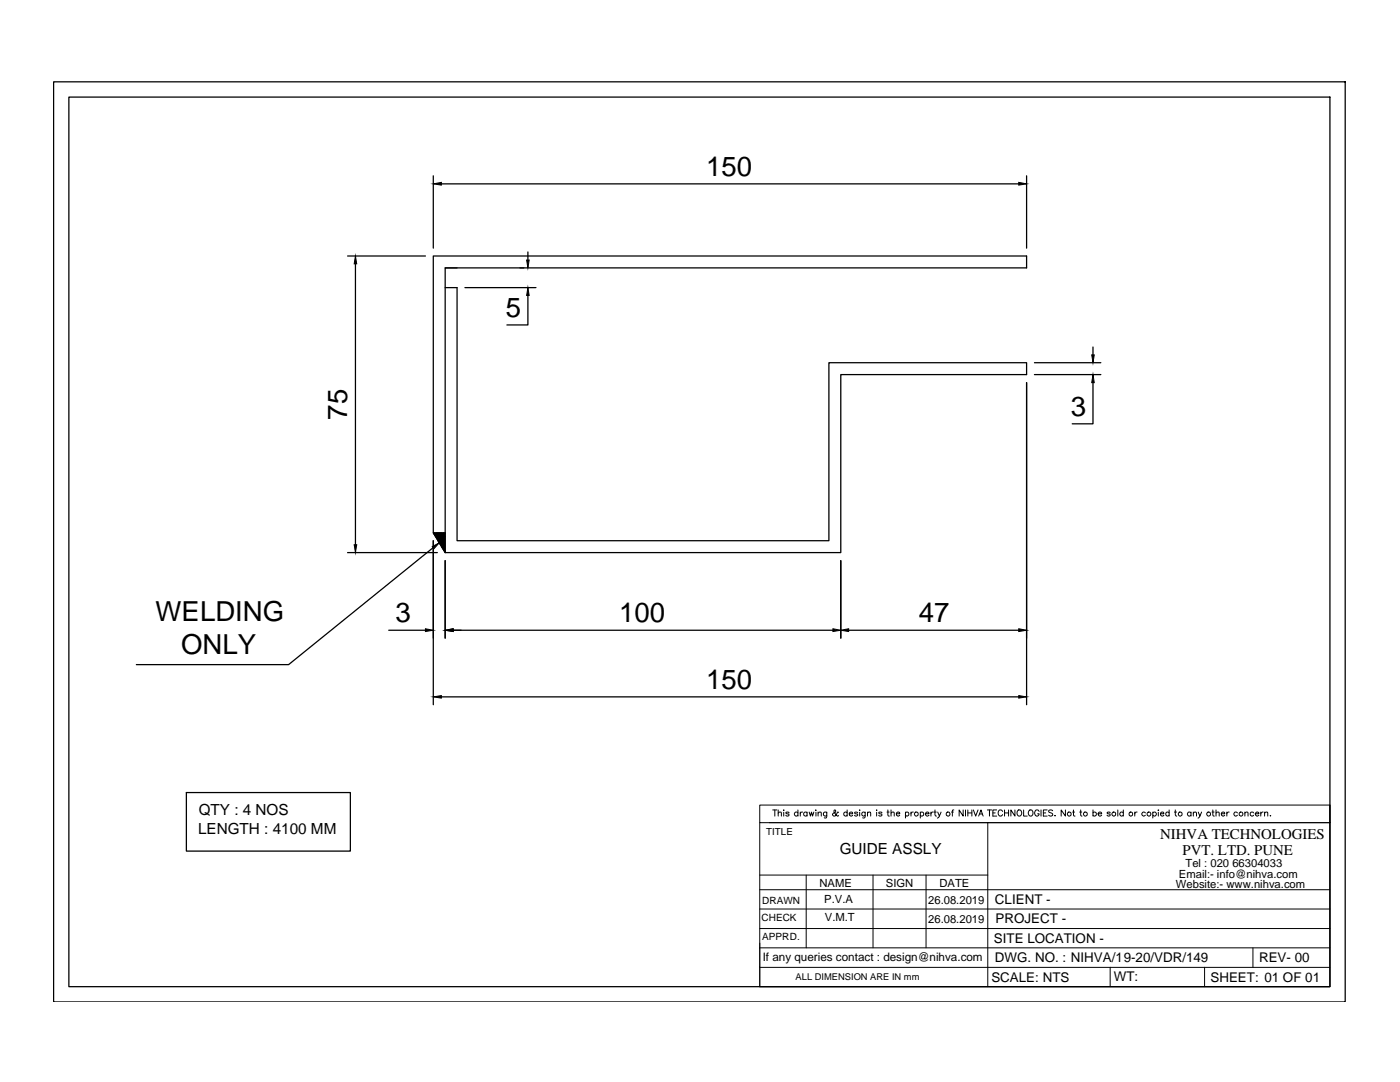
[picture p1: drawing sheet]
<svg xmlns="http://www.w3.org/2000/svg" width="279mm" height="216mm" viewBox="0 0 279 216" stroke-linecap="round" stroke-linejoin="round" font-family="sans-serif">
<!-- layer: 0 -->
<g fill="none" stroke="#000" stroke-width=".25">
<path d="M10.7 16.3h257.8v183.6h-257.8zM13.7 19.4h251.7v177.5h-251.7zM86.5 35.1v14.4M88.1 36.7h115.2M204.9 35.1v14.4M69.4 51.1h15.5M70.9 52.6v56.1M88.8 57.4h2.4v50.5h74.2v-35.5h39.5v2.3h-37.1v35.6h-79M88.8 53.5h2.4M92.8 57.4h14.2M103.8 53.5h.7M105.4 59v5.8h-4.2"/>
<path d="M105.4 50.3v1.6M204.9 76.4v64.2M206.4 72.4h13.3M206.4 74.7h13.3M218.1 76.4v8.2h-4.1M218.1 69.2v1.6M69.4 110.3h17.9M86.4 109.3l-28.8 23.3h-30.4M86.5 106.3v-55.2h118.4v2.4h-116.1v56.8M86.5 107.9v32.7M86.6 106.3l-.1 .1M86.7 106.3l-.1 .2"/>
<path d="M86.9 106.3l-.3 .3M87 106.3l-.3 .4M87.2 106.3l-.5 .5M87.3 106.3l-.5 .5M87.4 107.8l1.4-1.5h-2.3l2.3 4M87.4 106.3l-.5 .6M87.6 106.3l-.7 .7M87.7 106.3l-.8 .8M87.8 106.3l-.8 .9M88 106.3l-.9 1M88.1 106.3l-1 1M88.3 106.3l-1.1 1.1"/>
<path d="M88.4 106.3l-1.2 1.2M88.5 106.3l-1.2 1.3M88.7 106.3l-1.4 1.4M88.8 110.2h.1M88.8 106.5l-1.4 1.4M88.8 106.6l-1.4 1.4M88.8 106.7l-1.3 1.4M88.8 106.9l-1.2 1.2M88.8 107l-1.2 1.2M88.8 107.1l-1.1 1.2M88.8 107.3l-1.1 1.1M88.8 107.4l-1 1.1"/>
<path d="M88.8 107.6l-1 1M88.8 107.7l-.9 1M88.8 107.9l-.8 .8M88.8 108l-.8 .8M88.8 108.1l-.8 .8M88.8 108.3l-.7 .7M88.8 108.4l-.6 .7M88.8 108.5l-.6 .7M88.8 108.7l-.5 .6M88.8 108.8l-.5 .6M88.8 109l-.5 .5M88.8 109.1l-.4 .4"/>
<path d="M88.8 109.2l-.3 .4M88.8 109.4l-.3 .3M88.8 109.5l-.3 .3M88.8 109.6l-.2 .3M88.8 109.8l-.1 .2M88.8 109.9l-.1 .2M88.8 110.1h.1M88.8 111.9v15.4M167.8 111.9v15.4M77.6 125.8h7.3M88.1 139.1h115.2M90.5 125.8h75.7"/>
<path d="M169.4 125.8h33.9M37.2 158.1h32.7v11.7h-32.7zM265.4 160.6v36.3h-113.8"/>
</g>
<g fill="#000" stroke="#000" stroke-width=".2">
<path d="M86.5 36.7l1.6-.3v.5zM203.3 36.4l1.6 .3-1.6 .2zM70.9 51.1l.3 1.5h-.5zM105.1 51.9h.5l-.2 1.6zM105.4 57.4l.2 1.6h-.5zM217.9 70.8h.5l-.3 1.6zM218.1 74.7l.3 1.7h-.5zM70.7 108.7h.5l-.3 1.6zM86.3 109.1l1.4-.8-1.1 1.2zM84.9 125.5l1.6 .3-1.6 .2zM86.5 139.1l1.6-.3v.5zM88.8 125.8l1.7-.3v.5z"/>
<path d="M166.2 125.5l1.6 .3-1.6 .2zM167.8 125.8l1.6-.3v.5zM203.3 138.8l1.6 .3-1.6 .2zM203.3 125.5l1.6 .3-1.6 .2z"/>
</g>
<g fill="none" stroke="#000" stroke-width=".2">
<path d="M151.6 160.6h113.8v3.6h-113.8zM151.6 177.5h113.8M151.6 164.2v32.7M151.6 174.6h45.5M153.5 164.2h111.9M154.2 161.6h.9M154.6 161.6v1.2M155.3 162.2l.3-.2 .3 .1v.7M155.3 161.6v1.2M156.4 161.6v.1zM156.4 162.1v.7M157.5 162.2l-.1-.1h-.5v.2l.5 .2 .1 .2-.3 .1-.4-.1"/>
<path d="M159.2 162.2a.4 .4 0 0 0-.5-.1 .4 .4 0 0 0 0 .6 .4 .4 0 0 0 .5 0M159.2 161.6v1.2M159.7 162v.8M160.2 162l-.3 .1-.2 .3M160.9 174.6v14.5M161.1 162.2a.38 .38 0 0 0-.6 0 .38 .38 0 0 0 0 .5 .38 .38 0 0 0 .6 0M161.1 162v.8M161.5 162l.2 .8 .3-.8 .2 .8 .2-.8M162.8 161.7h.1zM162.8 162.1v.7M163.3 162.2l.3-.2 .3 .1v.7M163.3 162v.8"/>
<path d="M165 162v1.1l-.5 .1M165 162.2a.38 .38 0 0 0-.6 0 .38 .38 0 0 0 0 .5 .38 .38 0 0 0 .6 0M167.3 162.1h-.2l-.2 .4a.4 .4 0 0 1-.4 .4 .4 .4 0 0 1-.4-.4l.6-.5 .1-.2-.2-.2-.2 .2 .1 .3 .6 .7 .2-.1M169.1 162.2a.38 .38 0 0 0-.6 0 .38 .38 0 0 0 0 .5 .38 .38 0 0 0 .6 0M169.1 161.6v1.2M169.5 162.4h.7a.35 .35 0 0 0-.4-.4 .35 .35 0 0 0-.3 .5l.3 .3 .4-.1M171.2 162.2l-.3-.2-.3 .1v.2l.5 .2 .1 .2-.3 .1-.4-.1M171.6 161.6v.1zM171.6 162.1v.7M172.7 162l-.1 1.1-.4 .1M172.7 162.2a.38 .38 0 0 0-.6 0 .38 .38 0 0 0 0 .5 .38 .38 0 0 0 .6 0M173.1 162.2l.3-.2 .3 .1 .1 .7"/>
<path d="M173.1 162v.8M174.2 174.6v14.5M174.9 161.6v.1zM174.9 162.1v.7M176 162.2v-.1h-.6v.2l.6 .2v.2l-.2 .1-.4-.1M177 162h.4M177.2 161.6v1v.2h.3M177.8 162.2l.3-.2 .3 .1 .1 .7M177.8 161.6v1.2M178.9 162.4h.7a.35 .35 0 0 0-.4-.4 .35 .35 0 0 0-.3 .5l.3 .3 .4-.1M180.7 162.2a.38 .38 0 0 1 .6 0 .38 .38 0 0 1 0 .5 .38 .38 0 0 1-.6 0M180.7 162v1.2"/>
<path d="M181.8 162v.8M182.3 162l-.3 .1-.2 .3M183.7 162.2a.38 .38 0 0 1 .5 0 .38 .38 0 0 1 0 .5 .38 .38 0 0 1-.5 0M183.7 162v1.2M184.7 162.4h.7a.36 .36 0 0 0-.4-.4 .36 .36 0 0 0-.3 .5l.3 .3 .4-.1M184.8 174.6v14.5M185.8 162v.8M186.3 162l-.3 .1-.2 .3M186.4 162h.4M186.6 161.6v1l.3 .2M187.1 162l.4 .8 .3-.8M187.5 162.8l-.4 .4"/>
<path d="M189.9 162h.4M190.4 161.6l-.3 .1v.1v1M192.2 161.6v1.2l-.8-1.2v1.2M192.7 161.6v1.2M193.2 161.6v1.2M193.2 162.2h.8M194 161.6v1.2M194.3 161.6l.4 1.2 .5-1.2M195.3 162.8l.5-1.2 .4 1.2M195.5 162.4h.5M197 161.6h.9M197.1 164.2v32.7"/>
<path d="M197.5 161.6v1.2M198.1 162.2h.5M198.9 161.6h-.8v1.2h.8M200.1 161.9a.46 .46 0 0 0-.5-.3 .46 .46 0 0 0-.4 .5v.3a.46 .46 0 0 0 .4 .4 .46 .46 0 0 0 .5-.3M200.5 162.2h.8M200.5 161.6v1.2M201.3 161.6v1.2M202.6 161.6v1.2l-.9-1.2v1.2M203.2 161.7a.57 .57 0 0 1 .7 .5 .57 .57 0 0 1-.7 .6l-.2-.4zM204.3 161.6v1.2h.7M205.3 161.8l.2-.1a.6 .6 0 0 1 .7 .5 .6 .6 0 0 1-.6 .6l-.4-.4zM207.4 161.9a.46 .46 0 0 0-.5-.3 .46 .46 0 0 0-.4 .5v.3a.45 .45 0 0 0 .4 .5 .45 .45 0 0 0 .5-.5h-.3"/>
<path d="M207.8 161.6v1.2M208.2 162.2h.5M209 161.6h-.8v1.2h.8M210.1 161.8l-.3-.2-.5 .2v.2l.8 .5a.44 .44 0 0 1-.3 .4 .44 .44 0 0 1-.5-.2M210.6 162.7v.1zM212.6 161.6v1.2l-.8-1.2v1.2M214.1 162h.3M214.2 161.6v1l.1 .2h.2M215.5 162h.4M215.7 161.6v1l.2 .2M218.1 162.2a.38 .38 0 0 1 .6 0 .38 .38 0 0 1 0 .5 .38 .38 0 0 1-.6 0M218.1 161.6v1.2"/>
<path d="M219.1 162.4h.8a.36 .36 0 0 0-.4-.4 .36 .36 0 0 0-.4 .5l.3 .3 .5-.1M221.6 162.2l-.3-.2-.3 .1-.1 .1 .6 .3 .1 .2-.3 .1-.4-.1M223.1 161.6v1.2M224.2 162.2a.4 .4 0 0 0-.6-.1 .4 .4 0 0 0 0 .6 .4 .4 0 0 0 .6 0M224.2 161.6v1.2M226.5 162v.8M226.9 162l-.3 .1-.1 .3M228.6 162.2a.4 .4 0 0 0-.6-.1 .4 .4 0 0 0 0 .6 .4 .4 0 0 0 .6 0M230.1 162.2a.4 .4 0 0 1 .6-.1 .4 .4 0 0 1 0 .6 .4 .4 0 0 1-.6 0M230.1 162v1.2M231.2 161.6v.1zM231.2 162.1v.7"/>
<path d="M231.6 162.4h.7a.35 .35 0 0 0-.4-.4 .35 .35 0 0 0-.3 .5l.3 .3 .4-.1M233.3 162.2a.38 .38 0 0 0-.5 0 .38 .38 0 0 0 0 .5 .38 .38 0 0 0 .5 0M233.3 161.6v1.2M234.4 162h.4M234.6 161.6v1l.3 .2M237.7 162.2a.4 .4 0 0 0-.6-.1 .4 .4 0 0 0 0 .6 .4 .4 0 0 0 .6 0M237.7 162v.8M238.2 162.2l.2-.2 .3 .1 .1 .7M238.2 162v.8M239.1 162l.4 .8 .3-.8M239.5 162.8l-.4 .4M241.9 162h.4"/>
<path d="M242 161.6v1l.1 .2h.2M242.7 162.2l.3-.2 .3 .1v.7M242.7 161.6v1.2M243.7 162.4h.7a.35 .35 0 0 0-.4-.4 .35 .35 0 0 0-.3 .5l.3 .3 .4-.1M244.8 162v.8M245.3 162l-.3 .1-.2 .3M247 162.2a.4 .4 0 0 0-.6-.1 .4 .4 0 0 0 0 .6 .4 .4 0 0 0 .6 0M248.4 162.2l.3-.2 .3 .1 .1 .7M248.4 162v.8M250.2 162.2a.38 .38 0 0 0-.6 0 .38 .38 0 0 0 0 .5 .38 .38 0 0 0 .6 0M250.5 162.4h.7a.36 .36 0 0 0-.4-.4 .36 .36 0 0 0-.3 .5l.3 .3 .4-.1M251.6 162v.8"/>
<path d="M252.1 162l-.3 .1-.2 .3M252.4 162.2l.3-.2 .3 .1v.7M252.4 162v.8M253.5 162.8h.1zM151.6 189.1h113.8M151.6 185.3h113.8M151.6 181.4h113.8M151.6 193h113.8M221.6 193v3.9M240.4 193v3.9M250 189.1v3.9"/>
<circle cx="182.9" cy="162.4" r=".4"/>
<circle cx="189.2" cy="162.4" r=".4"/>
<circle cx="213.4" cy="162.4" r=".4"/>
<circle cx="216.6" cy="162.4" r=".4"/>
<circle cx="222.3" cy="162.4" r=".4"/>
<circle cx="225.7" cy="162.4" r=".4"/>
<circle cx="229.3" cy="162.4" r=".4"/>
<circle cx="235.5" cy="162.4" r=".4"/>
<circle cx="241.2" cy="162.4" r=".4"/>
<circle cx="247.7" cy="162.4" r=".4"/>
</g>
<g font-size="5.5">
<text x="140.9" y="35">150</text>
<text x="101" y="63.2">5</text>
<text x="69.3" y="83.8" transform="rotate(-90 69.3 83.8)">75</text>
<text x="213.7" y="82.9">3</text>
<text x="31.1" y="123.9">WELDING</text>
<text x="78.9" y="124.1">3</text>
<text x="123.6" y="124.1">100</text>
<text x="183.4" y="124.1">47</text>
<text x="36.1" y="130.5">ONLY</text>
<text x="140.9" y="137.4">150</text>
</g>
<g font-size="3">
<text x="39.5" y="166.4">LENGTH : 4100 MM</text>
<text x="39.7" y="162.7">QTY : 4 NOS</text>
<text x="231.5" y="167.3">NIHVA TECHNOLOGIES</text>
<text x="167.6" y="170.5">GUIDE ASSLY</text>
<text x="236" y="170.7">PVT. LTD. PUNE</text>
</g>
<g font-size="2.7">
<text x="198.6" y="180.5">CLIENT -</text>
<text x="198.7" y="184.3">PROJECT -</text>
<text x="198.4" y="188.2">SITE LOCATION -</text>
<text x="251.3" y="192">REV- 00</text>
<text x="197.9" y="195.9">SCALE: NTS</text>
<text x="198.6" y="192">DWG. NO. : NIHVA/19-20/VDR/149</text>
<text x="222.3" y="195.8">WT:</text>
<text x="241.6" y="195.9">SHEET: 01 OF 01</text>
</g>
<text font-size="2.3" x="152.2" y="191.8">If any queries contact : design@nihva.com</text>
<g font-size="2.2">
<text x="236.6" y="173">Tel : 020 66304033</text>
<text x="163.5" y="177">NAME</text>
<text x="176.8" y="177">SIGN</text>
<text x="187.5" y="176.9">DATE</text>
<text x="234.7" y="177.3">Website:- www.nihva.com</text>
<text x="235.3" y="175.2">Email:- info@nihva.com</text>
<text x="164.5" y="180.2">P.V.A</text>
<text x="164.6" y="183.8">V.M.T</text>
<text x="185.2" y="180.3">26.08.2019</text>
<text x="185.2" y="184.2">26.08.2019</text>
</g>
<g font-size="2">
<text x="152" y="183.7">CHECK</text>
<text x="152.1" y="180.3">DRAWN</text>
<text x="152.1" y="187.6">APPRD.</text>
</g>
<g font-size="1.9">
<text x="152.9" y="166.7">TITLE</text>
<text x="158.8" y="195.6">ALL DIMENSION ARE IN mm</text>
</g>
</svg>
